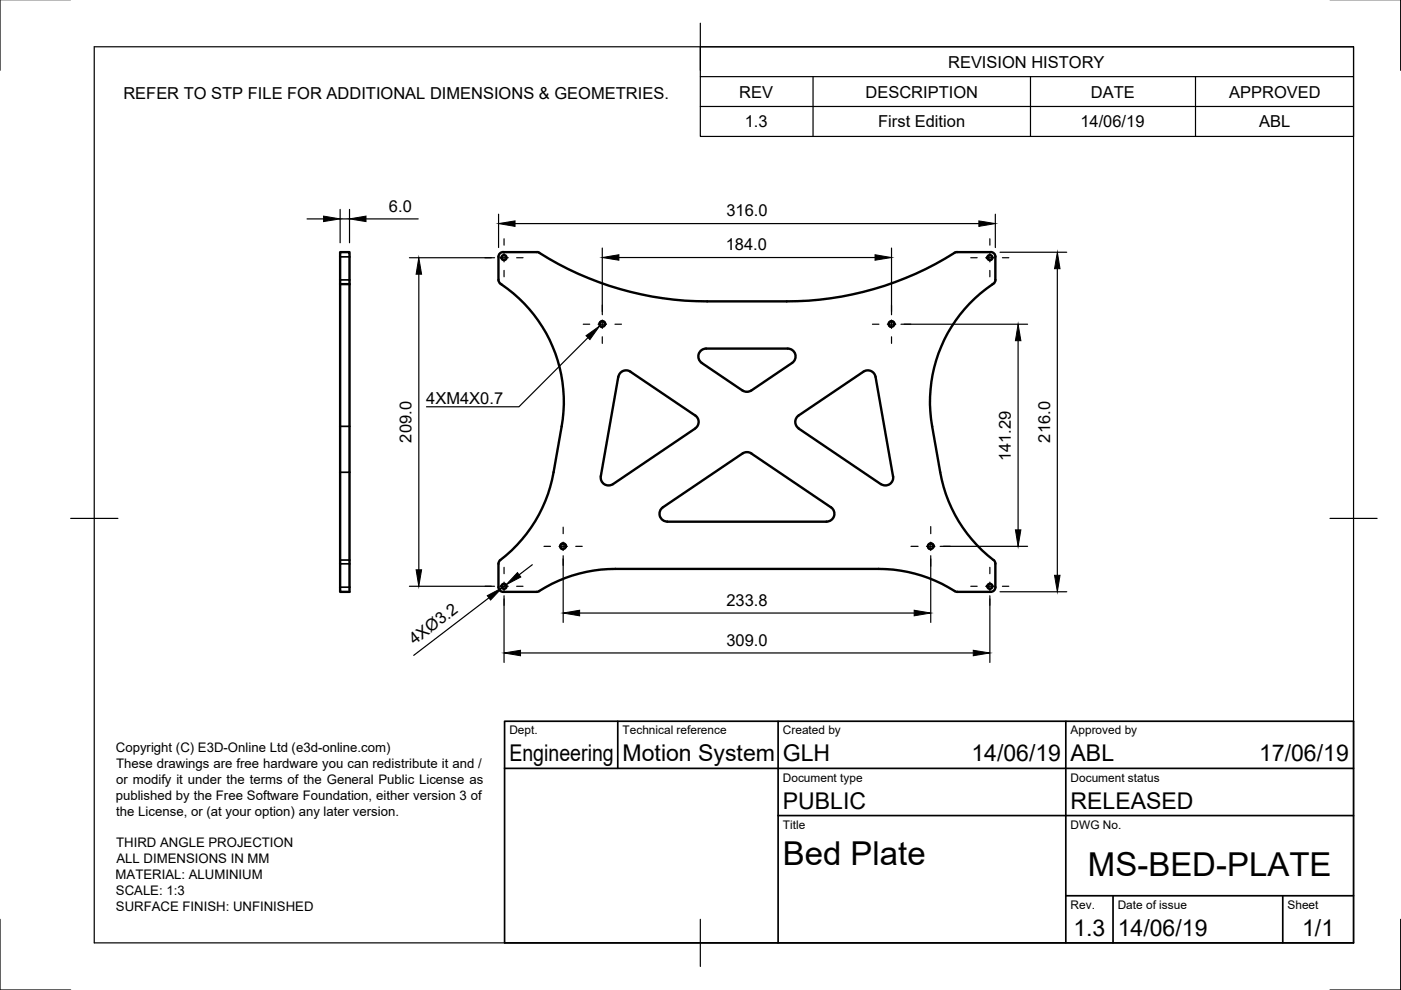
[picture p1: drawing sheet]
<svg xmlns="http://www.w3.org/2000/svg" width="297mm" height="210mm" viewBox="0 0 297 210" stroke-linecap="round" stroke-linejoin="round" font-family="sans-serif">
<!-- layer: Visible -->
<g fill="none" stroke="#000" stroke-width=".51">
<path d="M72.1 53.5h2v72h-2zM105.7 59.3l.1 .5a36.2 36.2 0 0 1 8.3 8.2 29.9 29.9 0 0 1 5 22.4l-1.7 9.7a30.2 30.2 0 0 1-11.5 18.9l-.2 .5v5a1.01 1.01 0 0 0 1 1h7.1M106.7 53.5h7.1M106.7 53.4a1.01 1.01 0 0 0-1 1v4.9M113.8 53.4l.6 .2M202.9 53.5h7.1M202.9 53.4l-.2 .1a67.2 67.2 0 0 1-35.9 10.4h-16.9a66.7 66.7 0 0 1-35.6-10.3M210 53.4a1.01 1.01 0 0 1 1.1 1M211 54.5v4.8M211.1 59.3l-.2 .5a31.2 31.2 0 0 0-12.8 18.1 29.9 29.9 0 0 0-.5 12.5l1.7 9.7a30.1 30.1 0 0 0 11.6 18.9l.2 .5M131.1 79.9l-3.7 21.1a1.66 1.66 0 0 0 .7 1.7 1.66 1.66 0 0 0 1.9-.1M131.1 79.9a1.66 1.66 0 0 1 2.6-1.1l13.7 9.3a1.64 1.64 0 0 1 0 2.7l-17.4 11.9"/>
<path d="M149.7 73.9h17.3a1.66 1.66 0 0 1 1.6 1.2 1.66 1.66 0 0 1-.7 1.8M149.7 73.9a1.66 1.66 0 0 0-1.6 1.2 1.66 1.66 0 0 0 .7 1.8l8.6 5.9a1.71 1.71 0 0 0 1.9 0l8.6-5.8M183 78.8l-13.7 9.3a1.66 1.66 0 0 0 0 2.7l17.5 11.9M183.1 78.8a1.66 1.66 0 0 1 2.5 1.1l3.7 21.1a1.65 1.65 0 0 1-.7 1.7 1.65 1.65 0 0 1-1.8-.1M159.3 96.2l16.9 11.4a1.66 1.66 0 0 1 .6 1.8 1.66 1.66 0 0 1-1.6 1.2M159.3 96.1a1.68 1.68 0 0 0-1.9 .1l-16.8 11.4a1.66 1.66 0 0 0-.7 1.8 1.66 1.66 0 0 0 1.6 1.2M141.5 110.6h33.7M211 119.5v5M114.3 125.3a30 30 0 0 1 16.2-4.7h55.8a30.2 30.2 0 0 1 16.1 4.7M114.3 125.3l-.5 .2M211.1 124.5a1.01 1.01 0 0 1-1.1 1h-7l-.6-.2"/>
<circle cx="106.9" cy="54.6" r=".54"/>
<circle cx="209.9" cy="54.6" r=".54"/>
<circle cx="127.7" cy="68.7" r=".56"/>
<circle cx="189" cy="68.7" r=".56"/>
<circle cx="119.4" cy="115.8" r=".56"/>
<circle cx="197.3" cy="115.8" r=".56"/>
<circle cx="106.9" cy="124.3" r=".54"/>
<circle cx="209.9" cy="124.3" r=".54"/>
</g>
<!-- layer: Visible Narrow -->
<g fill="none" stroke="#000" stroke-width=".36">
<path d="M72.1 54.5h2M72.1 59.3h2M72.1 60.2h2M72.1 60.3h2M128.4 68.8a.69 .69 0 0 0-.6-.8 .69 .69 0 0 0-.8 .6 .69 .69 0 0 0 .6 .8M189.7 68.8a.69 .69 0 0 0-.6-.8 .69 .69 0 0 0-.7 .6 .69 .69 0 0 0 .5 .8M72.1 90.4h2M72.1 100.1h2M72.1 118.7h2M72.1 119.5h2M120.1 115.9a.69 .69 0 0 0-.6-.7 .69 .69 0 0 0-.8 .5 .69 .69 0 0 0 .6 .8M198 115.9a.69 .69 0 0 0-.5-.7 .69 .69 0 0 0-.8 .5 .69 .69 0 0 0 .5 .8"/>
<path d="M72.1 124.5h2"/>
</g>
<!-- layer: Border -->
<path d="M0 -.1v15M297 -.1v15M20 9.9h267v190h-267zM148.5 4.9v10M15 109.9h10M282 109.9h10M0 194.9v15h15M148.5 194.9v10M297 194.9v15h-15" fill="none" stroke="#000" stroke-width=".25"/>
<!-- layer: TitleBlock -->
<path d="M107 152.9h180v47h-180zM131 152.9v10M165 152.9v47M226 152.9v47M107 162.9h180M165 172.9h122M226 189.9h61M236 189.9v10M272 189.9v10" fill="none" stroke="#000" stroke-width=".36"/>
<!-- layer: BOM -->
<path d="M148.5 9.9h138.5v19h-138.5zM148.5 16.2h138.5M172.4 16.2v12.7M218.5 16.2v12.7M253.5 16.2v12.7M148.5 22.6h138.5" fill="none" stroke="#000" stroke-width=".25"/>
<!-- layer: Dimensions -->
<g fill="none" stroke="#000" stroke-width=".25">
<path d="M65.1 46.4h3.5M72.1 44.4v7.1M72.1 46.4h2M74.1 44.4v7.1M77.6 46.4h11.1M86.8 54.6h18.1M88.8 58.1v62.7M105.7 45.4v7.1M109.2 47.4h98.3M127.7 52.6v14.1M131.2 54.6h54.3M189 52.6v14.1"/>
<path d="M211 45.4v7.1M212 53.5h14.2M224.2 57v65M191 68.7h26.9M215.9 72.2v40.1M112.9 119.7l-2.8 2.2M119.4 117.8v14.2M197.3 117.8v14.2M199.3 115.8h18.6M86.8 124.3h18.1M103.7 126.8l-16 12.2M106.9 126.3v14.2"/>
<path d="M107.3 124l-.9 .6M110.4 138.4h96M122.9 130h70.9M209.9 126.3v14.2M212 125.5h14.2"/>
</g>
<g fill="#000" stroke="#000" stroke-width=".21">
<path d="M68.6 45.8l3.5 .6-3.5 .6zM74.1 46.4l3.5-.6v1.2zM88.8 54.6l.6 3.5h-1.2zM105.7 47.4l3.5-.6v1.2zM127.7 54.6l3.5-.6v1.2zM185.5 54l3.5 .6-3.5 .6zM207.5 46.8l3.5 .6-3.5 .6zM224.2 53.5l.5 3.5h-1.1zM215.9 68.7l.6 3.5h-1.2zM215.3 112.3h1.2l-.6 3.5zM88.2 120.8h1.2l-.6 3.5zM103.3 126.3l3.1-1.7-2.4 2.6z"/>
<path d="M109.7 121.4l.7 .9-3.1 1.7zM106.9 138.4l3.5-.5v1.1zM119.4 130l3.5-.6v1.2zM193.8 129.4l3.5 .6-3.5 .6zM206.4 137.9l3.5 .5-3.5 .6zM223.6 122h1.1l-.5 3.5z"/>
</g>
<!-- layer: Center Lines -->
<g fill="none" stroke="#000" stroke-width=".25">
<path d="M102.8 54.6h1.4M106 54.6h1.8M106.9 50.6v1.4M106.9 53.8v1.7M106.9 57.3v1.4M109.5 54.6h1.4M205.8 54.6h1.4M209 54.6h1.8M209.9 50.6v1.4M209.9 53.8v1.7M209.9 57.3v1.4M212.5 54.6h1.4"/>
<path d="M123.7 68.7h1.3M126.8 68.7h1.8M127.7 64.7v1.4M127.7 67.9v1.7M127.7 71.4v1.4M130.4 68.7h1.4M185 68.7h1.4M188.1 68.7h1.8M189 64.7v1.4M189 67.9v1.7M189 71.4v1.4M191.7 68.7h1.4"/>
<path d="M115.3 115.8h1.4M118.5 115.8h1.8M119.4 111.8v1.3M119.4 114.9v1.8M119.4 118.5v1.4M122.1 115.8h1.3M193.1 115.8h1.5M196.4 115.8h1.8M197.3 111.6v1.5M197.3 114.9v1.8M197.3 118.5v1.5M200 115.8h1.5"/>
<path d="M102.8 124.3h1.4M106 124.3h1.8M106.9 120.3v1.3M106.9 123.4v1.8M106.9 127v1.3M109.5 124.3h1.4M205.8 124.3h1.4M209 124.3h1.8M209.9 120.3v1.3M209.9 123.4v1.8M209.9 127v1.3M212.5 124.3h1.4"/>
</g>
<!-- layer: Annotations -->
<path d="M124.2 71.2l2.9-2.1-2 2.9z" fill="#000" stroke="#000" stroke-width=".21"/>
<path d="M124.7 71.6l-14.7 14.6h-19.6" fill="none" stroke="#000" stroke-width=".25"/>
<g font-size="7">
<text x="166" y="183.4">Bed Plate</text>
<text x="230.7" y="185.8">MS-BED-PLATE</text>
</g>
<g font-size="4.9">
<text x="108" y="161.4">Engineering</text>
<text x="132" y="161.4">Motion System</text>
<text x="166" y="161.4">GLH</text>
<text x="206" y="161.4">14/06/19</text>
<text x="227" y="161.4">ABL</text>
<text x="267" y="161.4">17/06/19</text>
<text x="166" y="171.4">PUBLIC</text>
<text x="227" y="171.4">RELEASED</text>
<text x="227.6" y="198.5">1.3</text>
<text x="237" y="198.4">14/06/19</text>
<text x="276.1" y="198.6">1/1</text>
</g>
<g font-size="3.5">
<text x="201" y="14.3">REVISION HISTORY</text>
<text x="26.2" y="21">REFER TO STP FILE FOR ADDITIONAL DIMENSIONS &amp; GEOMETRIES.</text>
<text x="156.7" y="20.7">REV</text>
<text x="183.5" y="20.7">DESCRIPTION</text>
<text x="231.3" y="20.7">DATE</text>
<text x="260.6" y="20.7">APPROVED</text>
<text x="157.9" y="27">1.3</text>
<text x="186.2" y="27">First Edition</text>
<text x="229.1" y="27">14/06/19</text>
<text x="267" y="27">ABL</text>
<text x="82.5" y="44.9">6.0</text>
<text x="154" y="45.9">316.0</text>
<text x="153.9" y="53.1">184.0</text>
<text x="90.4" y="85.8">4XM4X0.7</text>
<text x="87.2" y="93.8" transform="rotate(-90 87.2 93.8)">209.0</text>
<text x="222.6" y="93.8" transform="rotate(-90 222.6 93.8)">216.0</text>
<text x="214.3" y="97.7" transform="rotate(-90 214.3 97.7)">141.29</text>
<text x="154" y="128.4">233.8</text>
<text x="87.9" y="136.8" transform="rotate(-37 87.9 136.8)">4XØ3.2</text>
<text x="154" y="136.9">309.0</text>
</g>
<g font-size="2.8">
<text x="24.6" y="159.4">Copyright (C) E3D-Online Ltd (e3d-online.com)</text>
<text x="24.6" y="166.2">or modify it under the terms of the General Public License as</text>
<text x="24.6" y="162.8">These drawings are free hardware you can redistribute it and /</text>
<text x="24.5" y="169.6">published by the Free Software Foundation, either version 3 of</text>
<text x="24.7" y="172.9">the License, or (at your option) any later version.</text>
<text x="24.6" y="179.6">THIRD ANGLE PROJECTION</text>
<text x="24.7" y="183">ALL DIMENSIONS IN MM</text>
<text x="24.5" y="186.3">MATERIAL: ALUMINIUM</text>
<text x="24.6" y="189.7">SCALE: 1:3</text>
<text x="24.6" y="193.1">SURFACE FINISH: UNFINISHED</text>
</g>
<g font-size="2.5">
<text x="108" y="155.7">Dept.</text>
<text x="132" y="155.7">Technical reference</text>
<text x="166" y="155.7">Created by</text>
<text x="227" y="155.7">Approved by</text>
<text x="166" y="165.7">Document type</text>
<text x="227" y="165.7">Document status</text>
<text x="166" y="175.7">Title</text>
<text x="227" y="175.7">DWG No.</text>
<text x="227" y="192.7">Rev.</text>
<text x="237" y="192.7">Date of issue</text>
<text x="273" y="192.7">Sheet</text>
</g>
</svg>
